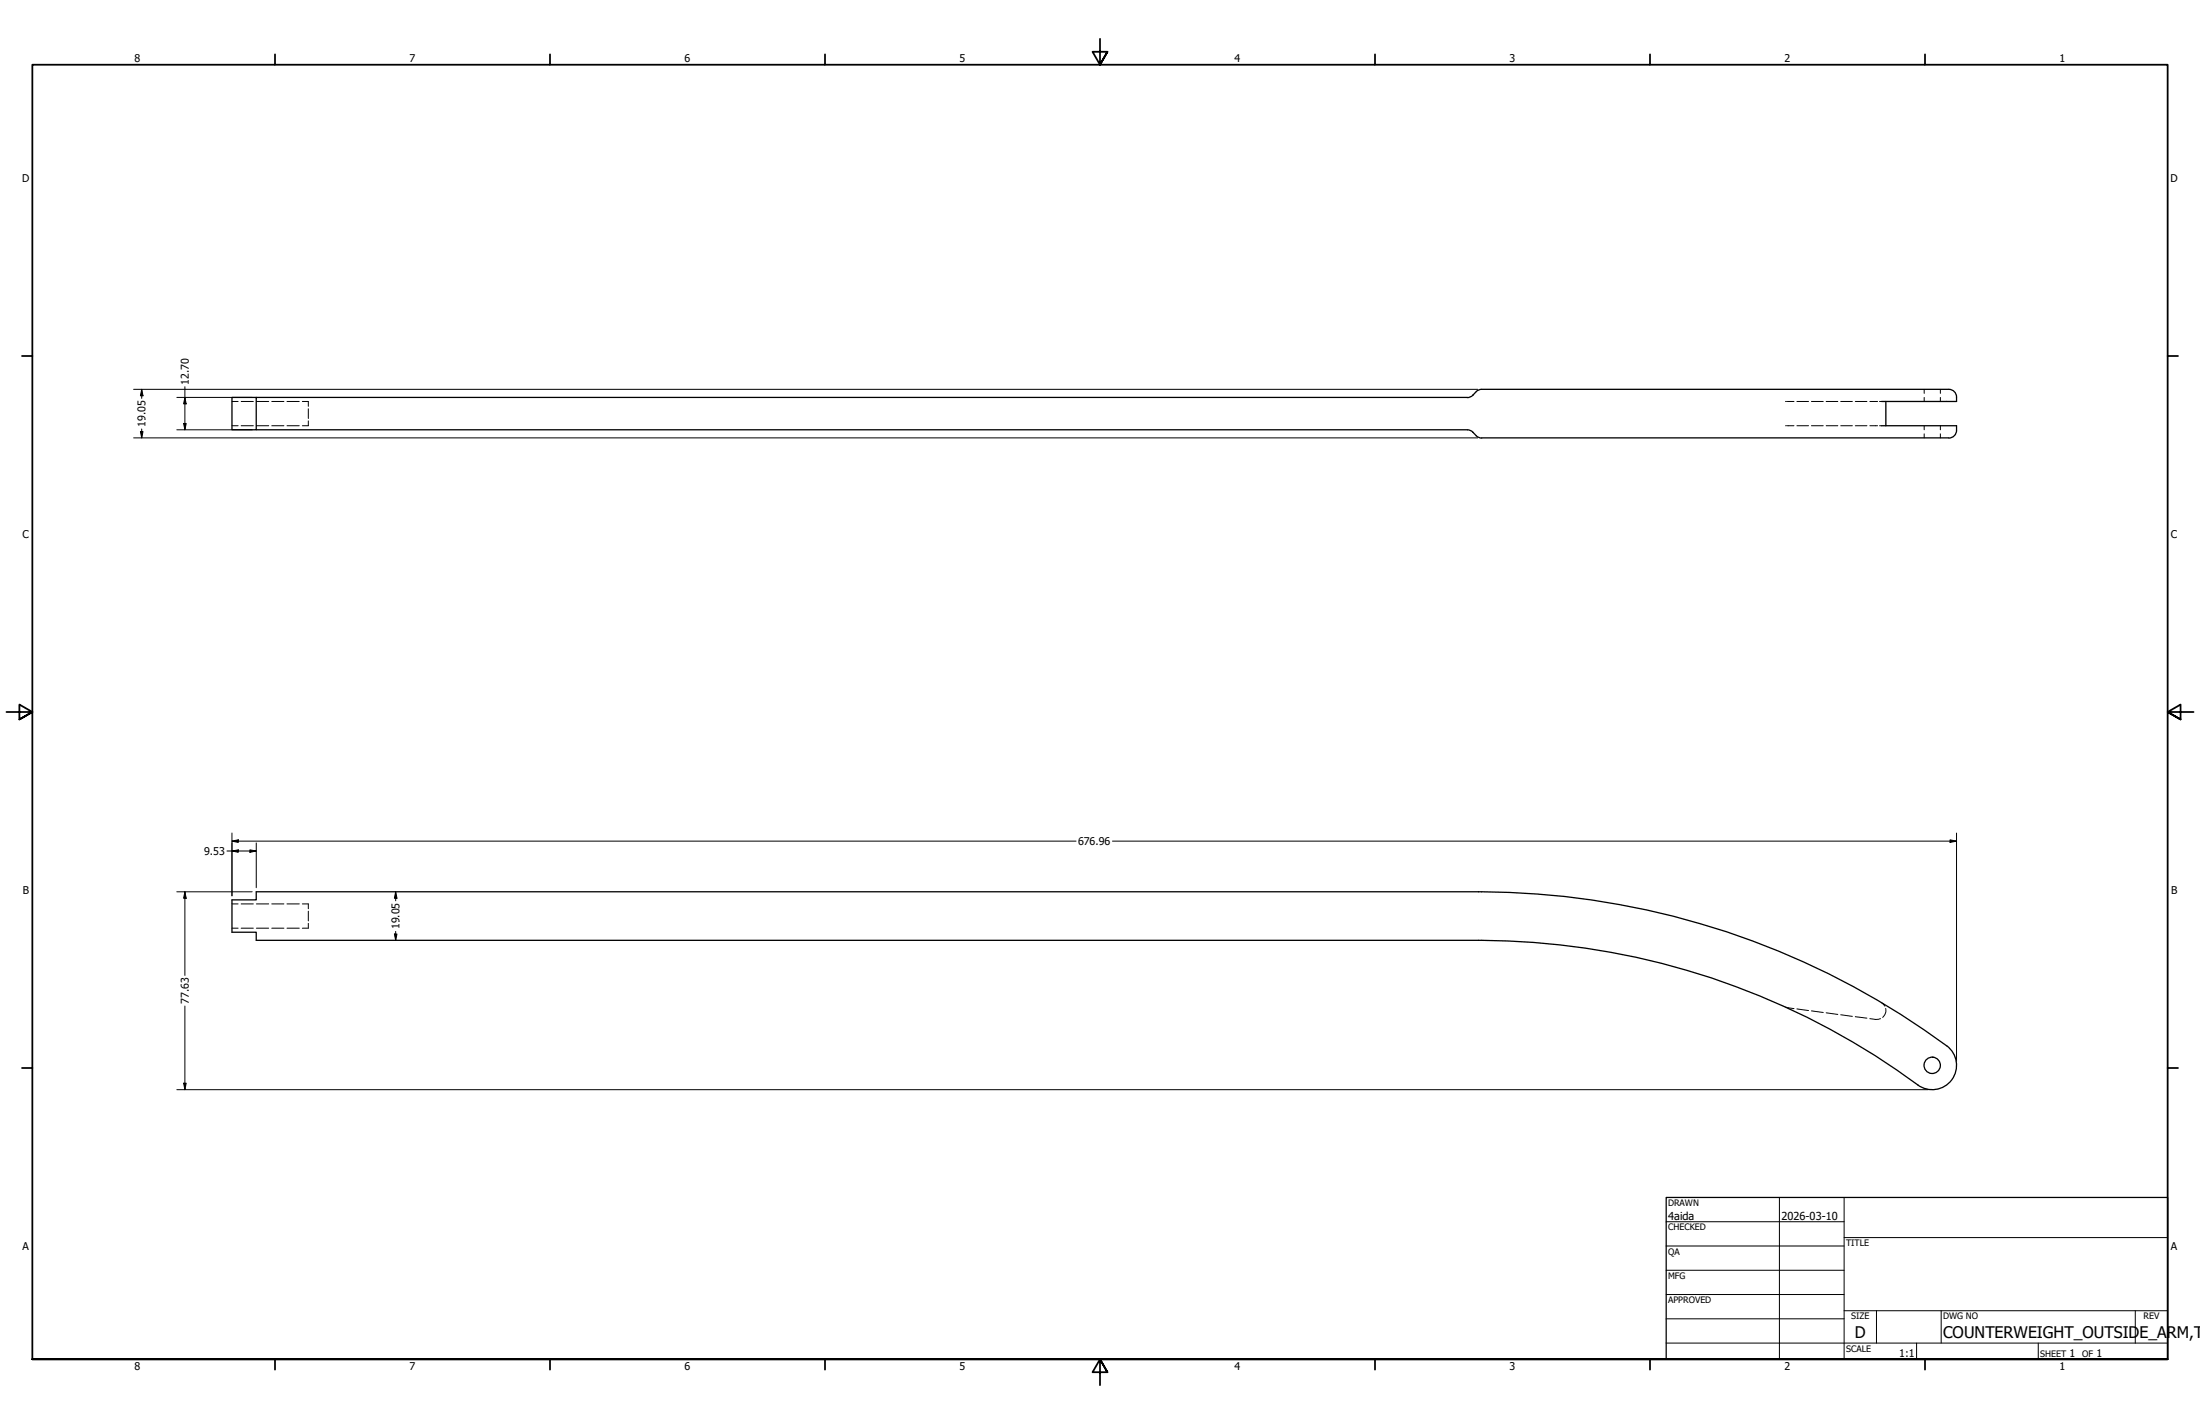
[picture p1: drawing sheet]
<svg xmlns="http://www.w3.org/2000/svg" width="864mm" height="559mm" viewBox="0 0 864 559" stroke-linecap="round" stroke-linejoin="round" font-family="sans-serif">
<!-- layer: Hidden (ANSI) -->
<g fill="none" stroke="#000" stroke-width=".39">
<path d="M91.1 157.5h2.4M94.7 157.5h4.7M100.6 157.5h4.9M106.7 157.5h4.7M112.6 157.5h4.9M118.7 157.5h2.3v1.9M700.9 157.5h.4M701.6 157.5h2.6M705.4 157.5h4.5M711.1 157.5h4.6M716.9 157.5h4.5M722.6 157.5h4.5"/>
<path d="M728.3 157.5h4.6M734 157.5h3M737.8 157.5h.8M755.3 152.8v1.6M755.3 156v1.5M761.7 152.8v1.6M761.7 156v1.5M91.1 167.1h2.4M94.7 167.1h4.7M100.6 167.1h4.9M106.7 167.1h4.7M112.6 167.1h4.9"/>
<path d="M121 160.4v3.8M121 165.2v1.9h-2.3M700.9 167.1h.4M701.6 167.1h2.6M705.4 167.1h4.5M711.1 167.1h4.6M716.9 167.1h4.5M722.6 167.1h4.5M728.3 167.1h4.6M734 167.1h3M737.8 167.1h.8M755.3 167.1v1.6"/>
<path d="M755.3 170.2v1.6M761.7 167.1v1.6M761.7 170.2v1.6M91.1 354.7h2.4M94.7 354.7h4.7M100.6 354.7h4.9M106.7 354.7h4.7M112.6 354.7h4.9M118.7 354.7h2.3v1.9M121 357.6v3.8M91.1 364.2h2.4M94.7 364.2h4.7"/>
<path d="M100.6 364.2h4.9M106.7 364.2h4.7M112.6 364.2h4.9M121 362.3v1.9h-2.3M700.9 395.2l.4 .1M701.6 395.4l2.6 .4M705.4 395.9l4.5 .7M711.1 396.7l4.6 .6M716.9 397.4l4.5 .7M722.6 398.2l4.5 .6M728.3 399l4.6 .5M734 399.7l2.3 .3 1.9-.3"/>
<path d="M738.6 393.4l1.3 1.4M740.2 395.7a3.3 3.3 0 0 1-1.2 3.5"/>
</g>
<!-- layer: Visible (ANSI) -->
<g fill="none" stroke="#000" stroke-width=".51">
<path d="M100.6 156v12.7h-9.5v-12.7h484.9M576 156l1.3-.3 2.6-2.3 1.7-.6h180.8a5 5 0 0 1 5 1.1 4.5 4.5 0 0 1 .6 3.6h-29.4M740.3 157.5v9.6M100.6 168.7h475.4l1.3 .3 2.6 2.3 1.7 .6M581.7 171.8h183.3M738.6 167.1h29.4a3.7 3.7 0 0 1-2.3 4.7l-.7 .1M752.8 425.7a9.5 9.5 0 0 0 13.3-2 9.5 9.5 0 0 0-1.9-13.3 310.8 310.8 0 0 0-188.2-60.5h-475.4v3.2h-9.5v12.7h9.5v3.2h475.4a290.7 290.7 0 0 1 176.9 56.8"/>
<circle cx="758.5" cy="418.1" r="3.2"/>
</g>
<!-- layer: Border (ANSI) -->
<g fill="none" stroke="#000" stroke-width=".7">
<path d="M431.8 15.2v10.2l-2.9-5.1h5.8l-2.9 5.1 2.9-5.1M107.9 21.3v4.1M215.9 21.3v4.1M323.8 21.3v4.1M539.8 21.3v4.1M647.7 21.3v4.1M755.6 21.3v4.1M8.6 139.7h4.1M850.9 139.7h4.1M2.5 279.4h10.2l-5.1-2.9v5.8l5.1-2.9-5.1 2.9M861.1 279.4h-10.2l5.1-2.9v5.8l-5.1-2.9 5.1 2.9M8.6 419.1h4.1"/>
<path d="M850.9 419.1h4.1M12.7 533.4v-508h838.2v508h-838.2h838.2M107.9 533.4v4.1M215.9 533.4v4.1M323.8 533.4v4.1M434.7 538.5l-2.9-5.1 2.9 5.1h-5.8l2.9-5.1v10.2M539.8 533.4v4.1M647.7 533.4v4.1M755.6 533.4v4.1"/>
</g>
<!-- layer: Title (ANSI) -->
<g fill="none" stroke="#000" stroke-width=".39">
<path d="M654 479.4h69.9M698.5 469.9v63.5M723.9 469.9v63.5M654 488.9h69.9M654 498.5h69.9M723.9 485.6h127M654 508h69.9M654 517.5h69.9M723.9 514.3h127M736.6 514.3v12.7M762 514.3v12.7M838.2 514.3v12.7"/>
<path d="M654 527h196.9M752.3 527v6.4M800.1 527v6.4"/>
</g>
<path d="M654 469.9h196.9v63.5h-196.9z" fill="none" stroke="#000" stroke-width=".51"/>
<!-- layer: Dimension (ANSI) -->
<g fill="none" stroke="#000" stroke-width=".39">
<path d="M52.5 152.8h527.6M55.6 152.8l.5 2.5h-1zM55.6 152.8v3.5M69.4 156h29.6M72.6 156l.5 2.5h-1zM72.6 151.8v16.9M52.5 171.8h527.6M55.1 169.4h1l-.5 2.4zM55.6 168.3v3.5M69.4 168.7h29.6M72.1 166.2h1l-.5 2.5zM89.1 333.9h11.5"/>
<path d="M91.1 333.9l2.4-.4v1zM91.1 330.1l2.4-.5v1zM91.1 326.9v24.6M91.1 330.1h331.3M98.1 333.5l2.5 .4-2.5 .6zM100.6 330.8v17.6M436.7 330.1h331.3M765.5 329.6l2.5 .5-2.5 .5zM768 326.9v89.6M69.4 349.9h29.6M72.6 349.9l.5 2.6h-1zM72.6 349.9v32.9"/>
<path d="M155.3 349.9l.5 2.6h-1zM155.3 349.9v3.6M154.8 366.5h1l-.5 2.5zM155.3 365.5v3.5M72.6 394.8v32.8M69.4 427.6h687.5M72.1 425.1h1l-.5 2.5z"/>
</g>
<path d="M55.6 152.8l.5 2.5h-1zM72.6 156l.5 2.5h-1zM55.1 169.4h1l-.5 2.4zM72.1 166.2h1l-.5 2.5zM91.1 333.9l2.4-.4v1zM91.1 330.1l2.4-.5v1zM98.1 333.5l2.5 .4-2.5 .6zM765.5 329.6l2.5 .5-2.5 .5zM72.6 349.9l.5 2.6h-1zM155.3 349.9l.5 2.6h-1zM154.8 366.5h1l-.5 2.5zM72.1 425.1h1l-.5 2.5z" fill="#000"/>
<g font-size="6.3">
<text x="728.1" y="524.9">D</text>
<text x="762.8" y="525.1">COUNTERWEIGHT_OUTSID</text>
<text x="839.9" y="525.1">E_ARM,T</text>
</g>
<g font-size="4.3">
<text x="654.8" y="478.6">4aida</text>
<text x="699.3" y="478.6">2026-03-10</text>
</g>
<g font-size="4.2">
<text x="52.8" y="24.4">8</text>
<text x="160.8" y="24.4">7</text>
<text x="268.7" y="24.4">6</text>
<text x="376.7" y="24.4">5</text>
<text x="484.6" y="24.4">4</text>
<text x="592.6" y="24.4">3</text>
<text x="700.5" y="24.4">2</text>
<text x="808.5" y="24.4">1</text>
<text x="8.8" y="71.4">D</text>
<text x="852" y="71.4">D</text>
<text x="74.1" y="151" transform="rotate(-90 74.1 151)">12.70</text>
<text x="57.1" y="167.5" transform="rotate(-90 57.1 167.5)">19.05</text>
<text x="8.9" y="211.1">C</text>
<text x="852.2" y="211.1">C</text>
<text x="80.1" y="335.5">9.53</text>
<text x="423.2" y="331.6">676.96</text>
<text x="9" y="350.8">B</text>
<text x="852.2" y="350.8">B</text>
<text x="156.8" y="364.7" transform="rotate(-90 156.8 364.7)">19.05</text>
<text x="74.1" y="394" transform="rotate(-90 74.1 394)">77.63</text>
<text x="8.9" y="490.5">A</text>
<text x="852.2" y="490.5">A</text>
<text x="745.6" y="532.6">1:1</text>
<text x="812.4" y="532.6">1</text>
<text x="823" y="532.6">1</text>
<text x="52.8" y="537.5">8</text>
<text x="160.8" y="537.5">7</text>
<text x="268.7" y="537.5">6</text>
<text x="376.7" y="537.5">5</text>
<text x="484.6" y="537.5">4</text>
<text x="592.6" y="537.5">3</text>
<text x="700.5" y="537.5">2</text>
<text x="808.5" y="537.5">1</text>
</g>
<g font-size="3.5">
<text x="654.8" y="473.2">DRAWN</text>
<text x="654.8" y="482.8">CHECKED</text>
<text x="724.7" y="488.9">TITLE</text>
<text x="654.8" y="492.3">QA</text>
<text x="654.8" y="501.8">MFG</text>
<text x="654.8" y="511.4">APPROVED</text>
<text x="726.7" y="517.7">SIZE</text>
<text x="762.8" y="517.7">DWG NO</text>
<text x="841.4" y="517.7">REV</text>
<text x="724.7" y="530.4">SCALE</text>
<text x="800.9" y="532.6">SHEET</text>
<text x="817.4" y="532.6">OF</text>
</g>
</svg>
